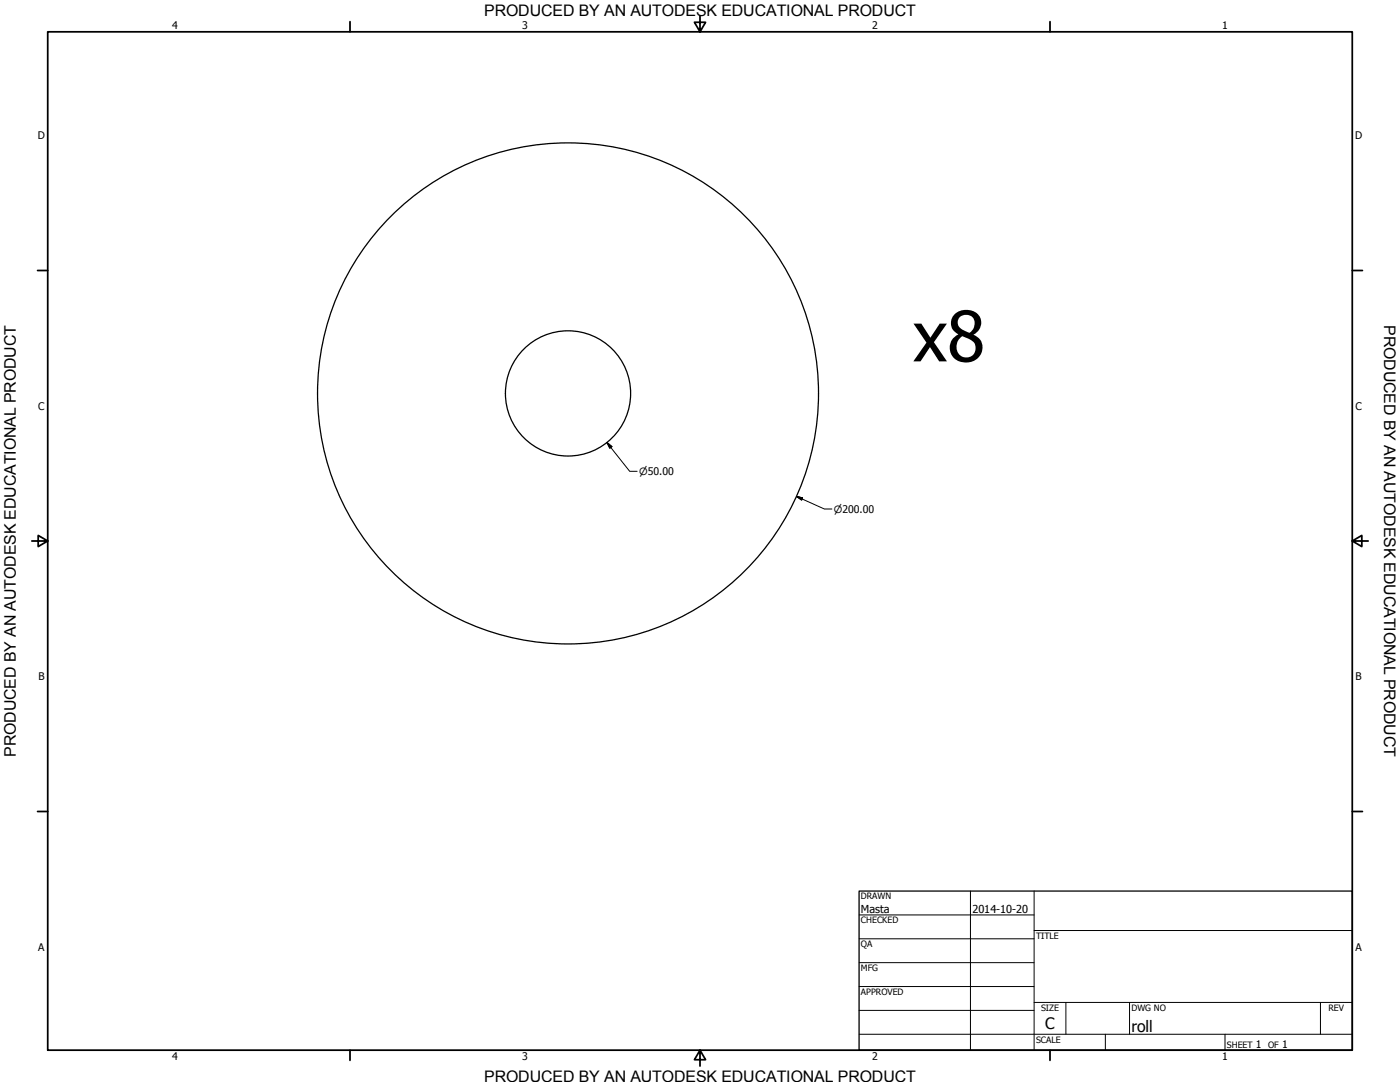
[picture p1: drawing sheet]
<svg xmlns="http://www.w3.org/2000/svg" width="559mm" height="432mm" viewBox="0 0 559 432" stroke-linecap="round" stroke-linejoin="round" font-family="sans-serif">
<!-- layer: Visible (ANSI) -->
<g fill="none" stroke="#000" stroke-width=".51">
<path d="M326.7 157a100 100 0 0 0-148-87.6 100 100 0 0 0-5.8 171.9 100 100 0 0 0 153.6-77.4l.2-6.9"/>
<circle cx="226.7" cy="157" r="25"/>
</g>
<!-- layer: Border (ANSI) -->
<g fill="none" stroke="#000" stroke-width=".7">
<path d="M19 12.7h520.8v406.4h-520.8zM139.7 8.6v4.1M279.4 6.3v6.4l-2.2-3.8h4.4l-2.2 3.8M419.1 8.6v4.1M15 107.9h4M539.8 107.9h4M12.7 215.9h6.3l-3.8-2.2v4.4l3.8-2.2M539.8 215.9l3.8 2.2v-4.4l-3.8 2.2h6.3M15 323.8h4M539.8 323.8h4M139.7 419.1v4.1M279.4 419.1l2.2 3.8h-4.4l2.2-3.8v6.3"/>
<path d="M419.1 419.1v4.1"/>
</g>
<!-- layer: Title (ANSI) -->
<g fill="none" stroke="#000" stroke-width=".4">
<path d="M387.3 355.6v63.5M412.7 355.6v63.5M342.9 365.1h69.8M342.9 374.6h69.8M412.7 371.3h127.1M342.9 384.2h69.8M342.9 393.7h69.8M342.9 412.7h196.9M342.9 403.2h69.8M412.7 400h127.1M425.4 400v12.7M441.2 412.7v6.4"/>
<path d="M450.8 400v12.7M488.9 412.7v6.4M527 400v12.7"/>
</g>
<path d="M342.9 355.6h196.9v63.5h-196.9z" fill="none" stroke="#000" stroke-width=".51"/>
<!-- layer: Dimension (ANSI) -->
<path d="M242.3 176.6l1.9 1.6-.8 .7zM242.3 176.6l9 11.5h3M317.9 198.1l2.5 .6-.4 .9zM317.9 198.1l11.2 5h2.9" fill="none" stroke="#000" stroke-width=".4"/>
<path d="M242.3 176.6l1.9 1.6zM242.3 176.6l1.9 1.6-.8 .7zM317.9 198.1l2.5 .6zM317.9 198.1l2.5 .6-.4 .9z" fill="#000" stroke="#000" stroke-width=".4"/>
<text font-size="27.6" x="364.4" y="144.2">x8</text>
<g font-size="6.4">
<text x="552.4" y="129.8" transform="rotate(90 552.4 129.8)">PRODUCED BY AN AUTODESK EDUCATIONAL PRODUCT</text>
<text x="6.3" y="302" transform="rotate(-90 6.3 302)">PRODUCED BY AN AUTODESK EDUCATIONAL PRODUCT</text>
</g>
<g font-size="6.3">
<text x="193.3" y="6.3">PRODUCED BY AN AUTODESK EDUCATIONAL PRODUCT</text>
<text x="417.2" y="410.6">C</text>
<text x="451.6" y="411.9">roll</text>
<text x="193.3" y="431.8">PRODUCED BY AN AUTODESK EDUCATIONAL PRODUCT</text>
</g>
<g font-size="4.4">
<text x="343.7" y="364.3">Masta</text>
<text x="388.1" y="364.3">2014-10-20</text>
</g>
<g font-size="4.2">
<text x="68.7" y="11.7">4</text>
<text x="208.4" y="11.7">3</text>
<text x="348.1" y="11.7">2</text>
<text x="487.8" y="11.7">1</text>
<text x="15.1" y="55.5">D</text>
<text x="540.9" y="55.5">D</text>
<text x="15.2" y="163.4">C</text>
<text x="541" y="163.4">C</text>
<text x="15.3" y="271.4">B</text>
<text x="541.1" y="271.4">B</text>
<text x="15.2" y="379.3">A</text>
<text x="541" y="379.3">A</text>
<text x="501.3" y="418.3">1</text>
<text x="511.8" y="418.3">1</text>
<text x="68.7" y="423.2">4</text>
<text x="208.4" y="423.2">3</text>
<text x="348.1" y="423.2">2</text>
<text x="487.8" y="423.2">1</text>
</g>
<g font-size="4">
<text x="255.1" y="189.5">⌀50.00</text>
<text x="332.9" y="204.7">⌀200.00</text>
</g>
<g font-size="3.5">
<text x="343.7" y="358.9">DRAWN</text>
<text x="343.7" y="368.5">CHECKED</text>
<text x="413.5" y="374.6">TITLE</text>
<text x="343.7" y="378">QA</text>
<text x="343.7" y="387.5">MFG</text>
<text x="343.7" y="397.1">APPROVED</text>
<text x="415.5" y="403.4">SIZE</text>
<text x="451.6" y="403.4">DWG NO</text>
<text x="530.3" y="403.4">REV</text>
<text x="413.5" y="416.1">SCALE</text>
<text x="489.7" y="418.3">SHEET</text>
<text x="506.2" y="418.3">OF</text>
</g>
</svg>
